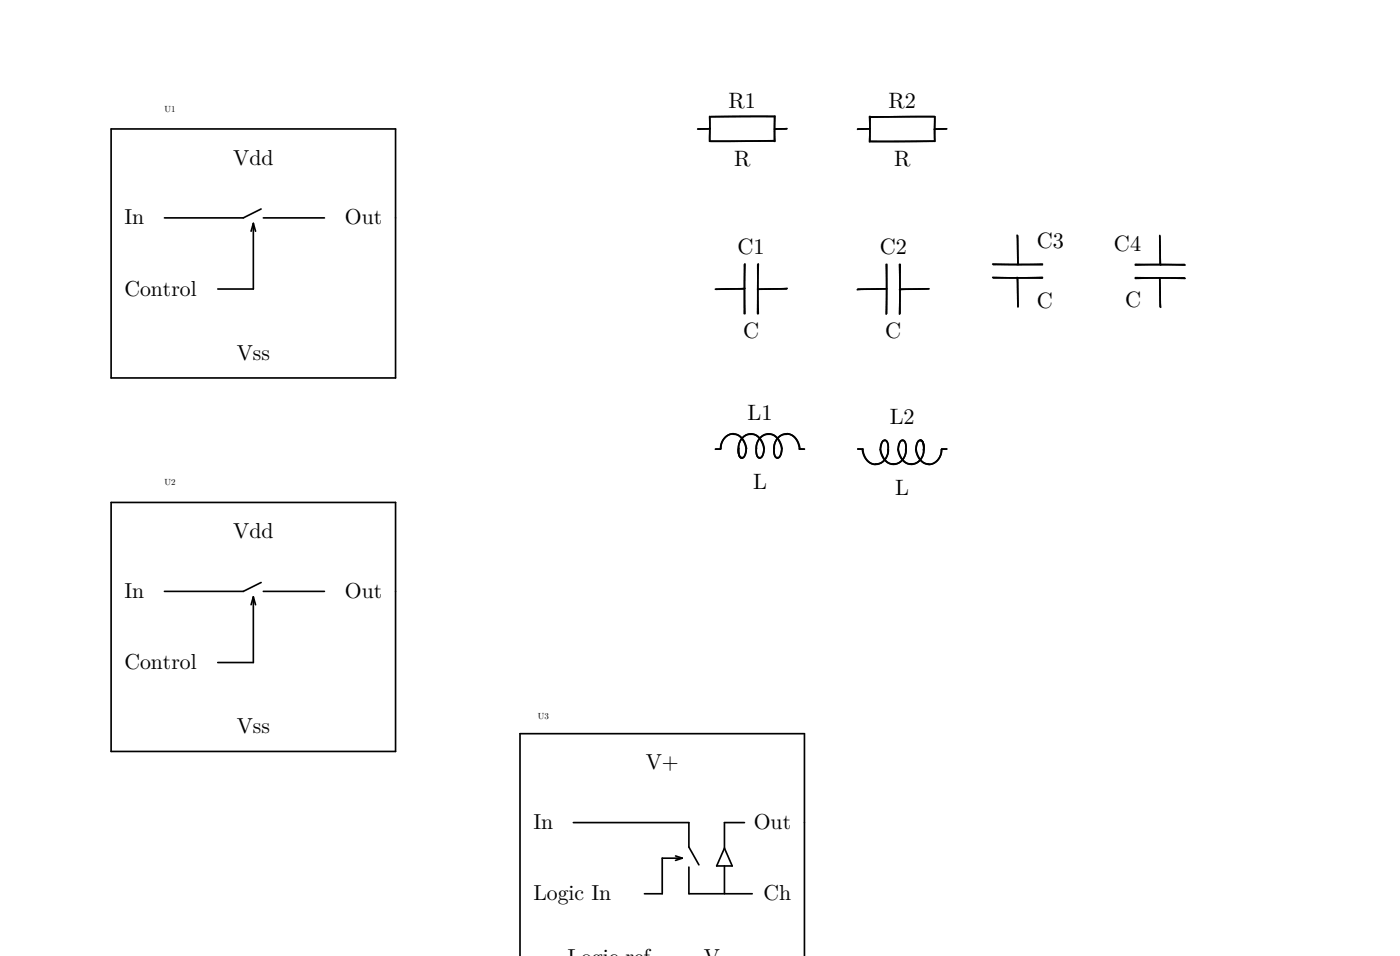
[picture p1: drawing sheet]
<svg xmlns="http://www.w3.org/2000/svg" width="444mm" height="303mm" viewBox="0 0 444 303" stroke-linecap="round" stroke-linejoin="round" font-family="sans-serif">
<g fill="none" stroke="#000" stroke-width=".53">
<path d="M225.3 36.9v7.7M245.8 37l-20.5 .1v7.6M245.9 37l-.1 7.9M246 36.9l-20.4 .1M246 36.8v8.1M276.1 37v8M276.3 37l-.1 7.8M296.7 37l-20.5 .1M296.8 37.1v7.7l-20.5 .1M296.8 37.2v7.7M296.8 37l-20.5 .2M35.3 40.9h90.3v79h-90.3z"/>
<path d="M225.4 40.9l-3.9 .1M225.5 40.8l-3.9 .2M245.8 44.6l-20.5 .2M245.9 44.8h-20.5M249.8 40.9l-3.9 .1M249.9 40.8l-3.9 .2M276.1 40.9l-3.8 .1M276.2 40.9h-3.8M296.5 44.8l-20.3 .1M300.5 40.9l-3.9 .1M300.6 40.9h-3.9M80.4 70.9v20.8h-11.3"/>
<path d="M80.4 70.9l.7 2.5M80.4 70.9l-.7 2.5M82.9 66.3l-5.6 2.8h-25.1M83.6 69.1h19.4M322.9 74.6l.3 9.2M323.1 74.8l.1 9.2M368.2 74.9l.3 9.2M368.2 74.7l.1 9.2M236.3 91.7l-9.2 .1M236.3 83.9v15.6M236.5 91.5l-9.2 .3M236.5 83.7l-.1 8.3 .1 7.6"/>
<path d="M240.6 83.9l-.1 15.6M240.8 83.7l-.2 8.3 .2 7.6M249.8 91.7l-9.3 .1M249.9 91.5l-9.1 .3M281.4 91.7l-9.2 .2M281.4 83.9l.1 7.6-.1 8.2M281.6 91.7h-9.2M281.6 83.9l-.1 15.6M285.6 83.9l.2 7.6-.2 8.2M285.8 83.9v15.6M294.8 91.7l-9.2 .2M295 91.7h-9.2"/>
<path d="M315.4 84h15.6M315.4 88.2l15.6 .1M322.9 88l.3 9.2M323.1 88.2l.1 9.2M331 83.8l-7.6 .2-8.2-.2M331 88l-7.6 .2-8.2-.2M360.5 88.1l15.6 .1M360.5 83.9h15.6M368.2 88.4l.3 9.1M368.2 88.1l.1 9.3M376.3 88.4l-8.2-.2-7.6 .2M376.3 84.1l-8.2-.1-7.6 .1"/>
<path d="M232.7 137.7a4.5 4.5 0 0 0-3.9 4.8M232.8 137.7a4.9 4.9 0 0 1 4.2 4.7M232.8 137.6a4.4 4.4 0 0 0-3.9 4.7M232.9 137.8a4.8 4.8 0 0 1 4 4.7M238.3 137.7a4.3 4.3 0 0 0-3.7 4.7M238.4 137.7a4.7 4.7 0 0 1 3.2 7.6 1.16 1.16 0 0 1-1.5-1.4v-1.5M238.5 137.8a4.3 4.3 0 0 0-4.1 4.7M238.5 137.8a4.8 4.8 0 0 1 4 4.7M244 137.7a4.3 4.3 0 0 0-3.8 4.7M244.1 137.7a4.7 4.7 0 0 1 3.1 7.6 1.16 1.16 0 0 1-1.4-1.4l-.1-.7a4.7 4.7 0 0 1 3.9-5.5M244.1 137.8a4.3 4.3 0 0 0-4 4.7M244.2 137.8a4.8 4.8 0 0 1 4 4.7"/>
<path d="M249.7 137.7a4.7 4.7 0 0 1 4.1 4.8M249.8 137.8a4.3 4.3 0 0 0-4.1 4.7M249.9 137.6a4.9 4.9 0 0 1 4.1 4.7M292.1 139.8a1.94 1.94 0 0 1 1.2 2.5M292.1 139.8a2.31 2.31 0 0 0-1.3 2.5M292.1 139.8a1.65 1.65 0 0 1 1.2 2v.7M292.3 139.7a2.41 2.41 0 0 1 1 3M292.3 139.7a2.02 2.02 0 0 0-1.4 2.2l-.1 .8M292.3 139.7a2.68 2.68 0 0 1 1 3.2M35.3 159.5h90.3v79h-90.3zM227.2 142.6l1.5-.1zM234.5 142.7v.7a1.49 1.49 0 0 0 1.2 1.8"/>
<path d="M234.5 142.6v.6a1.65 1.65 0 0 0 1.2 2M234.5 142.4a2.41 2.41 0 0 0 1 3M234.5 142.2l-.1 .8a2.14 2.14 0 0 0 1.1 2.4M236.9 142.7l-.2 1.3a1.44 1.44 0 0 1-1 1.2M237 142.4l-.2 1.1a1.79 1.79 0 0 1-1.3 1.9M240.1 142.7v.7a1.46 1.46 0 0 0 1.4 1.8l.8-.9 .3-1.6M245.7 142.7l.1 .7a1.46 1.46 0 0 0 1.3 1.8l.8-.9 .3-1.6M253.8 142.5l1.6 .1M253.8 142.5h1.6M272.3 142.5h1.5a5.6 5.6 0 0 0 3.6 4.8l.6 .1M272.4 142.5h1.6M273.8 142.7a4.9 4.9 0 0 0 4.1 4.7"/>
<path d="M279.4 142.7a4.9 4.9 0 0 0 4.3 4.7M279.5 142.7l.2-1.2a1.44 1.44 0 0 1 1.6-1.7 3.1 3.1 0 0 1 .7 2.9M279.5 142.3l.2-1.2a1.08 1.08 0 0 1 .7-1.2 1.08 1.08 0 0 1 1.3 .4l.3 2M279.6 142.5a5.3 5.3 0 0 0 3.4 4.7 4.2 4.2 0 0 0 4.7-4.7M281.9 142.7a4.3 4.3 0 0 1-3.8 4.7M282 142.5a4.3 4.3 0 0 1-4 4.7M285.1 142.7a4.9 4.9 0 0 0 4.2 4.7M285.1 142.7l.3-1.2a1.44 1.44 0 0 1 1.5-1.7 3.1 3.1 0 0 1 .7 2.9M285.2 142.3l.2-1.2a1.08 1.08 0 0 1 .7-1.2 1.08 1.08 0 0 1 1.2 .4l.4 2M285.2 142.5a4.8 4.8 0 0 0 4 4.7M287.6 142.7a4.3 4.3 0 0 1-3.8 4.7M290.7 142.7a4.9 4.9 0 0 0 4.3 4.7"/>
<path d="M290.9 142.5a4.8 4.8 0 0 0 4 4.7M293.2 142.7a4.3 4.3 0 0 1-3.8 4.7M293.3 142.5a4.3 4.3 0 0 1-4 4.7M298.9 142.7a4.4 4.4 0 0 1-4 4.7M299 142.5h1.6h-1.6a4.6 4.6 0 0 1-4 4.9M80.4 189.4v20.9h-11.3M80.4 189.4l.7 2.5M80.4 189.4l-.7 2.5M82.9 184.9l-5.6 2.8h-25.1M83.6 187.7h19.4M182 261.1h36.7v7.7l3.2 5.7M214.5 271.6l2.1 .7"/>
<path d="M216.6 272.3h-6.3v11.3h-5.7M216.6 272.3l-2.1 .7M218.7 275.2v8.4h20.1M230 269.2l2.5 5.6h-5zM230 274.8v8.8M236.4 261.1h-6.4v8.1M165.1 303.4v-70.6h90.3v70.6"/>
</g>
<g font-size="7.1">
<text x="231.3" y="34.4">R1</text>
<text x="282.1" y="34.4">R2</text>
<text x="233.1" y="52.7">R</text>
<text x="283.9" y="52.7">R</text>
<text x="234.2" y="80.6">C1</text>
<text x="279.3" y="80.6">C2</text>
<text x="329.1" y="78.7">C3</text>
<text x="353.7" y="79.7">C4</text>
<text x="329.1" y="97.7">C</text>
<text x="357.2" y="97.4">C</text>
<text x="235.9" y="107.4">C</text>
<text x="281.1" y="107.4">C</text>
<text x="237.3" y="133.2">L1</text>
<text x="282.5" y="134.6">L2</text>
<text x="239.1" y="155">L</text>
<text x="284.3" y="157.2">L</text>
</g>
<g font-size="6.9">
<text x="74" y="52.2">Vdd</text>
<text x="39.5" y="71.2">In</text>
<text x="109.5" y="71.2">Out</text>
<text x="39.5" y="93.8">Control</text>
<text x="75.1" y="114.2">Vss</text>
<text x="74" y="170.7">Vdd</text>
<text x="39.5" y="189.7">In</text>
<text x="109.5" y="189.7">Out</text>
<text x="39.5" y="212.3">Control</text>
<text x="75.1" y="232.7">Vss</text>
<text x="205" y="244.1">V+</text>
<text x="169.3" y="263.1">In</text>
<text x="239.3" y="263.1">Out</text>
<text x="169.3" y="285.7">Logic In</text>
<text x="242.4" y="285.7">Ch</text>
</g>
<g font-size="2.8">
<text x="52.2" y="35.4">U1</text>
<text x="52.2" y="154">U2</text>
<text x="170.7" y="228">U3</text>
</g>
</svg>
